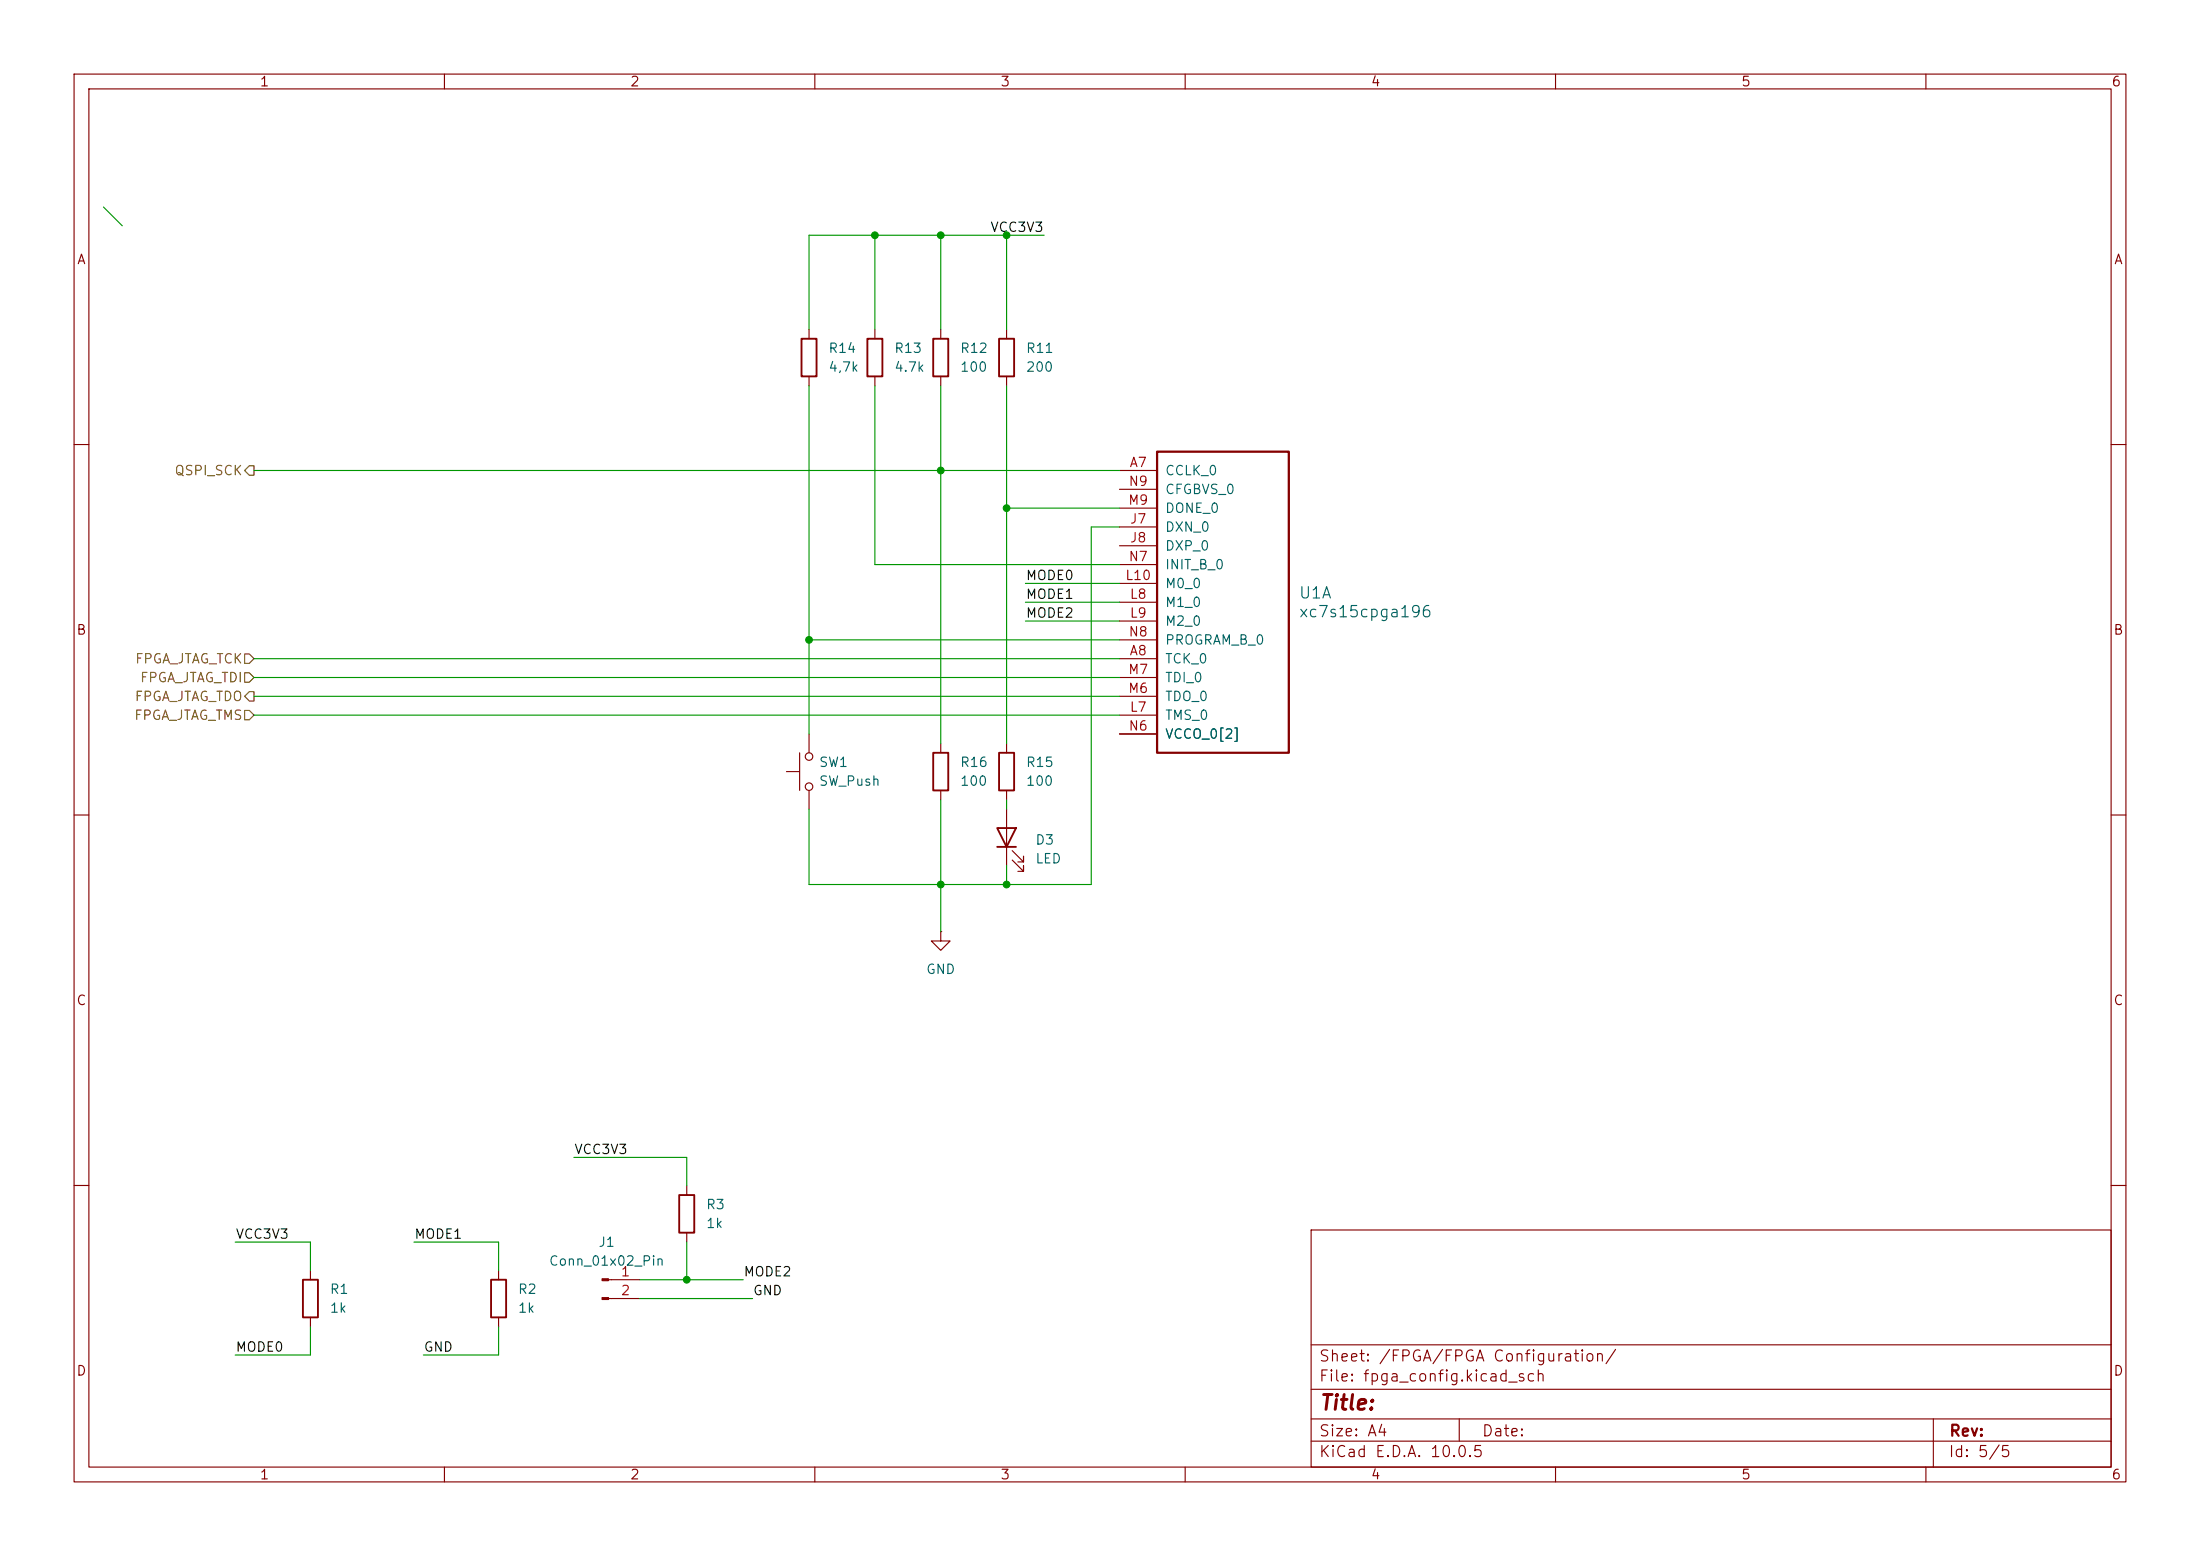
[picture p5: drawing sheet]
<svg xmlns="http://www.w3.org/2000/svg" width="297mm" height="210mm" viewBox="0 0 297 210" stroke-linecap="round" stroke-linejoin="round" font-family="sans-serif">
<g fill="none" stroke="#840000" stroke-width=".15">
<path d="M10 10h277v190h-277zM12 12h273v186h-273zM60 10v2M110 10v2M160 10v2M210 10v2M260 10v2M109.2 44.5v1.2M109.2 50.8v1.3M118.1 44.5v1.2M118.1 50.8v1.3M127 44.5v1.2"/>
<path d="M127 50.8v1.3M135.9 44.5v1.2M135.9 50.8v1.3M10 60h2M151.1 63.5h5.1M151.1 71.1h5.1M151.1 73.7h5.1M151.1 78.7h5.1M151.1 68.6h5.1M151.1 76.2h5.1M151.1 66h5.1M285 60h2"/>
<path d="M109.2 99.1v2.5M151.1 88.9h5.1M151.1 96.5h5.1M151.1 81.3h5.1M151.1 83.8h5.1M151.1 94h5.1M151.1 91.4h5.1M151.1 99.1h5.1M151.1 86.4h5.1M10 110h2M106.2 104.1h1.7M107.9 101.6v5.1"/>
<path d="M109.2 106.7v2.5M127 100.3v1.3M127 106.7v1.3M135.9 100.3v1.3M135.9 106.7v1.3M135.9 109.2v7.6M136.7 116.1l1.5 1.5v-.8v.8h-.8M136.7 114.8l1.5 1.5v-.7v.7h-.8M285 110h2M127 125.7v1.3h1.3l-1.3 1.3-1.3-1.3h1.3M127 125.7h.1M10 160h2"/>
<path d="M41.9 171.5v1.2M41.9 177.8v1.3M67.3 171.5v1.2M67.3 177.8v1.3M82.1 172.7h4.3M82.1 175.3h4.3M92.7 160v1.3M92.7 166.4v1.2M177 166h108v32h-108zM285 160h2M60 198v2M110 198v2"/>
<path d="M160 198v2M177 194.5h108M177 191.5h108M177 187.5h108M177 181.5h108M197 191.5v3M210 198v2M260 198v2M261 191.5v6.5"/>
<circle cx="109.2" cy="106.2" r=".51"/>
<circle cx="109.2" cy="102.1" r=".51"/>
</g>
<path d="M108.2 45.7h2v5.1h-2zM117.1 45.7h2v5.1h-2zM126 45.7h2v5.1h-2zM134.9 45.7h2v5.1h-2zM126 101.6h2v5.1h-2zM134.6 111.8h2.6l-1.3 2.5zM134.6 114.3h2.6M134.9 101.6h2v5.1h-2zM40.9 172.7h2v5.1h-2zM66.3 172.7h2v5.1h-2zM91.7 161.3h2v5.1h-2z" fill="none" stroke="#840000" stroke-width=".25"/>
<g fill="#840000" stroke="#840000" stroke-width=".15">
<path d="M81.3 172.6h.8v.2h-.8z"/>
<path d="M81.3 175.1h.8v.3h-.8z"/>
</g>
<path d="M156.2 61h17.8v40.6h-17.8z" fill="none" stroke="#840000" stroke-width=".3"/>
<path d="M33.7 62.9h.6v1.2h-.6l-.7-.6zM33 95.9h.7l.6 .6-.6 .7h-.7zM33 88.3h.7l.6 .6-.6 .6h-.7zM33 90.8h.7l.6 .6-.6 .7h-.7zM33.7 93.3h.6v1.3h-.6l-.7-.6z" fill="none" stroke="#725600" stroke-width=".15"/>
<g fill="none" stroke="#009600" stroke-width=".15">
<path d="M14 27.9l2.5 2.6M118.1 31.8v12.7M127 31.8v12.7M135.9 31.8v12.7M141 31.8h-31.8v12.7M109.2 52.1v47M118.1 52.1v24.1h33M127 52.1v48.2M135.9 52.1v48.2M34.3 63.5h116.8M135.9 68.6h15.2M138.4 78.7h12.7"/>
<path d="M151.1 71.1h-3.8v48.3h-38.1v-10.2M34.3 94h116.8M34.3 96.5h116.8M34.3 91.4h116.8M34.3 88.9h116.8M109.2 86.4h41.9M138.4 83.8h12.7M138.4 81.3h12.7M127 108v17.7M135.9 108v1.2M135.9 116.8v2.6M77.5 156.2h15.2v3.8"/>
<path d="M31.7 167.6h10.2v3.9M41.9 179.1v3.8h-10.2M55.9 167.6h11.4v3.9M67.3 179.1v3.8h-10.2M86.4 172.7h13.9M86.4 175.3h15.2M92.7 167.6v5.1"/>
</g>
<g fill="#009600" stroke="#009600" stroke-width=".14">
<circle cx="92.7" cy="172.7" r=".46"/>
<circle cx="127" cy="119.4" r=".46"/>
<circle cx="109.2" cy="86.4" r=".46"/>
<circle cx="135.9" cy="68.6" r=".46"/>
<circle cx="118.1" cy="31.8" r=".46"/>
<circle cx="127" cy="31.8" r=".46"/>
<circle cx="135.9" cy="31.8" r=".46"/>
<circle cx="127" cy="63.5" r=".46"/>
<circle cx="135.9" cy="119.4" r=".46"/>
</g>
<text font-size="2" fill="#840000" x="178" y="190.8">Title:</text>
<g font-size="1.5" fill="#006464">
<text x="175.2" y="81.2">U1A</text>
<text x="175.2" y="83.7">xc7s15cpga196</text>
</g>
<g font-size="1.5" fill="#840000">
<text x="178" y="184.1">Sheet: /FPGA/FPGA Configuration/</text>
<text x="178" y="186.8">File: fpga_config.kicad_sch</text>
<text x="178" y="197">KiCad E.D.A. 10.0.5</text>
<text x="178" y="194.2">Size: A4</text>
<text x="200" y="194.2">Date:</text>
<text x="263" y="197">Id: 5/5</text>
<text x="263" y="194.2">Rev:</text>
</g>
<g font-size="1.3" fill="#840000">
<text x="35" y="12">1</text>
<text x="85" y="12">2</text>
<text x="135" y="12">3</text>
<text x="185" y="12">4</text>
<text x="235" y="12">5</text>
<text x="285" y="12">6</text>
<text x="10.3" y="36">A</text>
<text x="285.3" y="36">A</text>
<text x="10.2" y="86">B</text>
<text x="285.2" y="86">B</text>
<text x="10.2" y="136">C</text>
<text x="285.2" y="136">C</text>
<text x="10.2" y="186">D</text>
<text x="285.2" y="186">D</text>
<text x="35" y="200">1</text>
<text x="85" y="200">2</text>
<text x="135" y="200">3</text>
<text x="185" y="200">4</text>
<text x="235" y="200">5</text>
<text x="285" y="200">6</text>
</g>
<g font-size="1.3" fill="#0f0f0f">
<text x="133.6" y="31.6">VCC3V3</text>
<text x="138.4" y="78.6">MODE0</text>
<text x="138.4" y="81.2">MODE1</text>
<text x="138.4" y="83.7">MODE2</text>
<text x="77.4" y="156.1">VCC3V3</text>
<text x="31.7" y="167.5">VCC3V3</text>
<text x="55.9" y="167.5">MODE1</text>
<text x="100.3" y="172.6">MODE2</text>
<text x="101.6" y="175.1">GND</text>
<text x="31.7" y="182.8">MODE0</text>
<text x="57.1" y="182.8">GND</text>
</g>
<g font-size="1.3" fill="#006464">
<text x="111.7" y="48">R14</text>
<text x="120.6" y="48">R13</text>
<text x="129.5" y="48">R12</text>
<text x="138.4" y="48">R11</text>
<text x="111.7" y="50.5">4,7k</text>
<text x="120.6" y="50.5">4.7k</text>
<text x="129.5" y="50.5">100</text>
<text x="138.4" y="50.5">200</text>
<text x="157.2" y="64.5">CCLK_0</text>
<text x="157.2" y="69.5">DONE_0</text>
<text x="157.2" y="67">CFGBVS_0</text>
<text x="157.2" y="72.1">DXN_0</text>
<text x="157.2" y="74.6">DXP_0</text>
<text x="157.2" y="77.2">INIT_B_0</text>
<text x="157.2" y="82.2">M1_0</text>
<text x="157.2" y="79.7">M0_0</text>
<text x="157.2" y="89.9">TCK_0</text>
<text x="157.2" y="84.8">M2_0</text>
<text x="157.2" y="87.3">PROGRAM_B_0</text>
<text x="157.2" y="94.9">TDO_0</text>
<text x="157.2" y="92.4">TDI_0</text>
<text x="157.2" y="97.5">TMS_0</text>
<text x="157.2" y="100">VCCO_0[2]</text>
<text x="110.5" y="103.8">SW1</text>
<text x="110.5" y="106.4">SW_Push</text>
<text x="129.5" y="103.8">R16</text>
<text x="129.5" y="106.4">100</text>
<text x="138.4" y="103.8">R15</text>
<text x="138.4" y="106.4">100</text>
<text x="139.7" y="114.3">D3</text>
<text x="139.7" y="116.9">LED</text>
<text x="124.9" y="131.8">GND</text>
<text x="95.2" y="163.5">R3</text>
<text x="95.2" y="166.1">1k</text>
<text x="74" y="171.1">Conn_01x02_Pin</text>
<text x="80.7" y="168.6">J1</text>
<text x="44.4" y="175">R1</text>
<text x="44.4" y="177.5">1k</text>
<text x="69.8" y="175">R2</text>
<text x="69.8" y="177.5">1k</text>
</g>
<g font-size="1.3" fill="#725600">
<text x="23.5" y="64.5">QSPI_SCK</text>
<text x="18.1" y="89.9">FPGA_JTAG_TCK</text>
<text x="18.1" y="94.9">FPGA_JTAG_TDO</text>
<text x="18.8" y="92.4">FPGA_JTAG_TDI</text>
<text x="18" y="97.5">FPGA_JTAG_TMS</text>
</g>
<g font-size="1.3" fill="#a90000">
<text x="152.3" y="65.9">N9</text>
<text x="152.4" y="63.4">A7</text>
<text x="152.2" y="68.4">M9</text>
<text x="152.5" y="71">J7</text>
<text x="152.3" y="76.1">N7</text>
<text x="152.5" y="73.5">J8</text>
<text x="151.8" y="78.6">L10</text>
<text x="152.4" y="81.1">L8</text>
<text x="152.4" y="83.7">L9</text>
<text x="152.3" y="86.2">N8</text>
<text x="152.4" y="88.8">A8</text>
<text x="152.2" y="93.8">M6</text>
<text x="152.2" y="91.3">M7</text>
<text x="152.3" y="98.9">N6</text>
<text x="152.4" y="96.4">L7</text>
<text x="83.7" y="172.6">1</text>
<text x="83.7" y="175.1">2</text>
</g>
</svg>
